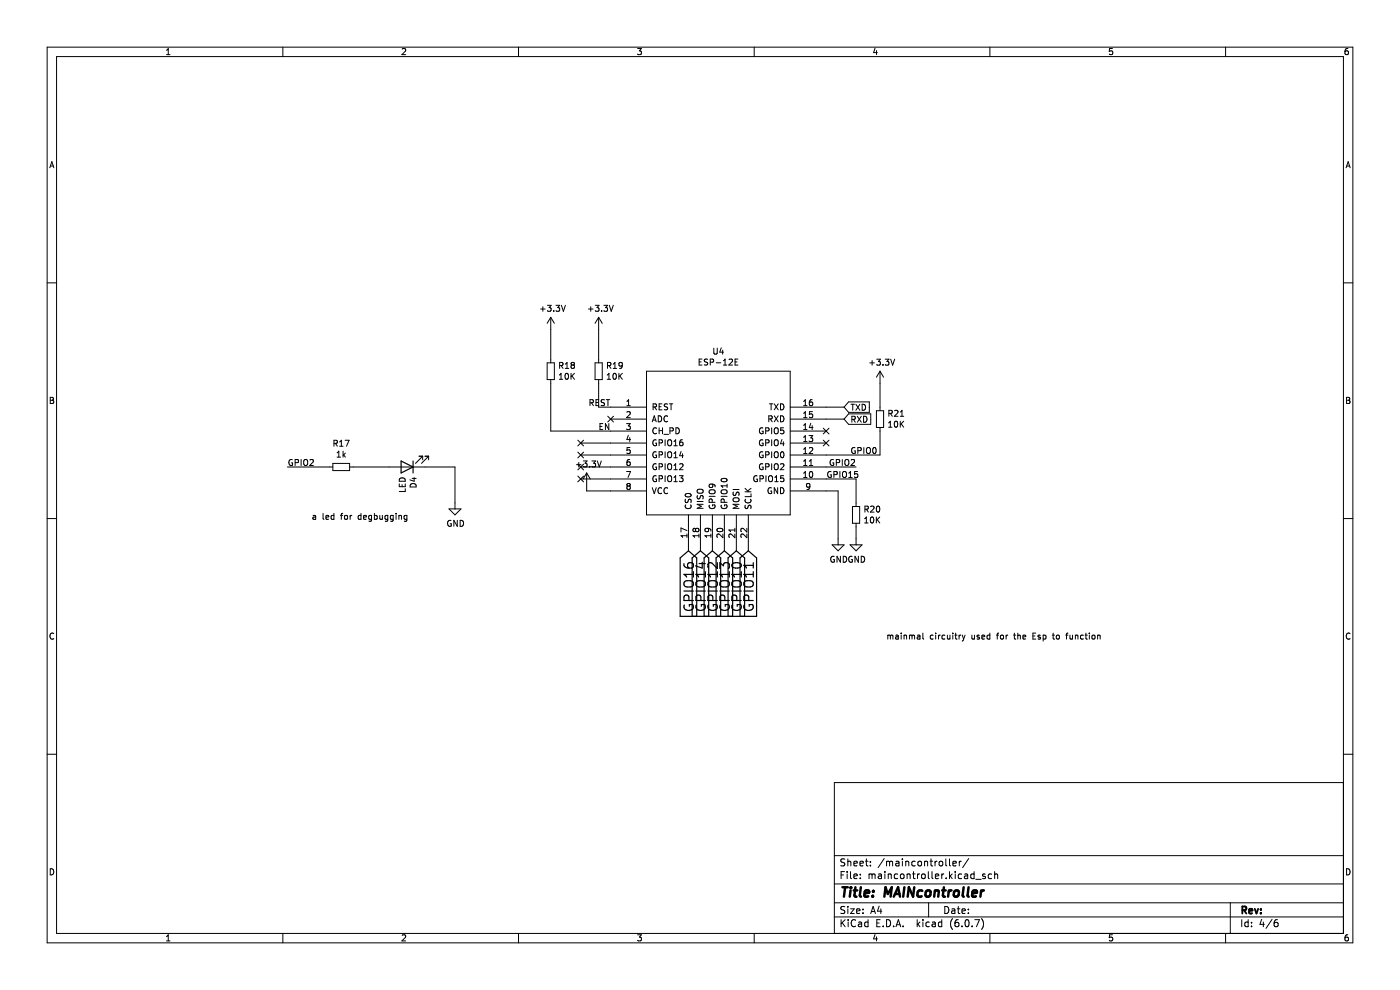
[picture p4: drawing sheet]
(kicad_sch (version 20211123) (generator eeschema)

 (paper "A4")

 (title_block
  (title "MAINcontroller "))

 (lib_symbols
  (symbol "Device:LED" (pin_numbers hide) (pin_names (offset 1.016) hide) (in_bom yes) (on_board yes)
   (property "Reference" "D" (id 0) (at 0 2.54 0) (effects (font (size 1.27 1.27))))
   (property "Value" "LED" (id 1) (at 0 -2.54 0) (effects (font (size 1.27 1.27))))
   (property "Footprint" "" (id 2) (at 0 0 0) (effects (font (size 1.27 1.27)) hide))
   (property "Datasheet" "~" (id 3) (at 0 0 0) (effects (font (size 1.27 1.27)) hide))
   (symbol "LED_0_1"
    (polyline (pts (xy -1.27 -1.27) (xy -1.27 1.27)) (stroke (width 0.254) (type default) (color 0 0 0 0)) (fill (type none)))
    (polyline (pts (xy -1.27 0) (xy 1.27 0)) (stroke (width 0) (type default) (color 0 0 0 0)) (fill (type none)))
    (polyline (pts (xy 1.27 -1.27) (xy 1.27 1.27) (xy -1.27 0) (xy 1.27 -1.27)) (stroke (width 0.254) (type default) (color 0 0 0 0)) (fill (type none)))
    (polyline (pts (xy -3.048 -0.762) (xy -4.572 -2.286) (xy -3.81 -2.286) (xy -4.572 -2.286) (xy -4.572 -1.524)) (stroke (width 0) (type default) (color 0 0 0 0)) (fill (type none)))
    (polyline (pts (xy -1.778 -0.762) (xy -3.302 -2.286) (xy -2.54 -2.286) (xy -3.302 -2.286) (xy -3.302 -1.524)) (stroke (width 0) (type default) (color 0 0 0 0)) (fill (type none))))
   (symbol "LED_1_1"
    (pin passive line (at -3.81 0 0) (length 2.54) (name "K" (effects (font (size 1.27 1.27)))) (number "1" (effects (font (size 1.27 1.27)))))
    (pin passive line (at 3.81 0 180) (length 2.54) (name "A" (effects (font (size 1.27 1.27)))) (number "2" (effects (font (size 1.27 1.27)))))))
  (symbol "Device:R_Small" (pin_numbers hide) (pin_names (offset 0.254) hide) (in_bom yes) (on_board yes)
   (property "Reference" "R" (id 0) (at 0.762 0.508 0) (effects (font (size 1.27 1.27)) (justify left)))
   (property "Value" "R_Small" (id 1) (at 0.762 -1.016 0) (effects (font (size 1.27 1.27)) (justify left)))
   (property "Footprint" "" (id 2) (at 0 0 0) (effects (font (size 1.27 1.27)) hide))
   (property "Datasheet" "~" (id 3) (at 0 0 0) (effects (font (size 1.27 1.27)) hide))
   (symbol "R_Small_0_1"
    (rectangle (start -0.762 1.778) (end 0.762 -1.778) (stroke (width 0.2032) (type default) (color 0 0 0 0)) (fill (type none))))
   (symbol "R_Small_1_1"
    (pin passive line (at 0 2.54 270) (length 0.762) (name "~" (effects (font (size 1.27 1.27)))) (number "1" (effects (font (size 1.27 1.27)))))
    (pin passive line (at 0 -2.54 90) (length 0.762) (name "~" (effects (font (size 1.27 1.27)))) (number "2" (effects (font (size 1.27 1.27)))))))
  (symbol "iot-master-rescue:+3.3V-power" (power) (pin_names (offset 0)) (in_bom yes) (on_board yes)
   (property "Reference" "#PWR" (id 0) (at 0 -3.81 0) (effects (font (size 1.27 1.27)) hide))
   (property "Value" "+3.3V-power" (id 1) (at 0 3.556 0) (effects (font (size 1.27 1.27))))
   (property "Footprint" "" (id 2) (at 0 0 0) (effects (font (size 1.27 1.27)) hide))
   (property "Datasheet" "" (id 3) (at 0 0 0) (effects (font (size 1.27 1.27)) hide))
   (symbol "+3.3V-power_0_1"
    (polyline (pts (xy -0.762 1.27) (xy 0 2.54)) (stroke (width 0) (type default) (color 0 0 0 0)) (fill (type none)))
    (polyline (pts (xy 0 0) (xy 0 2.54)) (stroke (width 0) (type default) (color 0 0 0 0)) (fill (type none)))
    (polyline (pts (xy 0 2.54) (xy 0.762 1.27)) (stroke (width 0) (type default) (color 0 0 0 0)) (fill (type none))))
   (symbol "+3.3V-power_1_1"
    (pin power_in line (at 0 0 90) (length 0) hide (name "+3V3" (effects (font (size 1.27 1.27)))) (number "1" (effects (font (size 1.27 1.27)))))))
  (symbol "iot-master-rescue:ESP-12E-ESP8266" (pin_names (offset 1.016)) (in_bom yes) (on_board yes)
   (property "Reference" "U" (id 0) (at 0 -2.54 0) (effects (font (size 1.27 1.27))))
   (property "Value" "ESP-12E-ESP8266" (id 1) (at 0 2.54 0) (effects (font (size 1.27 1.27))))
   (property "Footprint" "" (id 2) (at 0 0 0) (effects (font (size 1.27 1.27)) hide))
   (property "Datasheet" "" (id 3) (at 0 0 0) (effects (font (size 1.27 1.27)) hide))
   (symbol "ESP-12E-ESP8266_1_0"
    (rectangle (start -15.24 -15.24) (end 15.24 15.24) (stroke (width 0) (type default) (color 0 0 0 0)) (fill (type none))))
   (symbol "ESP-12E-ESP8266_1_1"
    (pin input line (at -22.86 7.62 0) (length 7.62) (name "REST" (effects (font (size 1.27 1.27)))) (number "1" (effects (font (size 1.27 1.27)))))
    (pin bidirectional line (at 22.86 -7.62 180) (length 7.62) (name "GPIO15" (effects (font (size 1.27 1.27)))) (number "10" (effects (font (size 1.27 1.27)))))
    (pin bidirectional line (at 22.86 -5.08 180) (length 7.62) (name "GPIO2" (effects (font (size 1.27 1.27)))) (number "11" (effects (font (size 1.27 1.27)))))
    (pin bidirectional line (at 22.86 -2.54 180) (length 7.62) (name "GPIO0" (effects (font (size 1.27 1.27)))) (number "12" (effects (font (size 1.27 1.27)))))
    (pin bidirectional line (at 22.86 0 180) (length 7.62) (name "GPIO4" (effects (font (size 1.27 1.27)))) (number "13" (effects (font (size 1.27 1.27)))))
    (pin bidirectional line (at 22.86 2.54 180) (length 7.62) (name "GPIO5" (effects (font (size 1.27 1.27)))) (number "14" (effects (font (size 1.27 1.27)))))
    (pin input line (at 22.86 5.08 180) (length 7.62) (name "RXD" (effects (font (size 1.27 1.27)))) (number "15" (effects (font (size 1.27 1.27)))))
    (pin output line (at 22.86 7.62 180) (length 7.62) (name "TXD" (effects (font (size 1.27 1.27)))) (number "16" (effects (font (size 1.27 1.27)))))
    (pin bidirectional line (at -6.35 -22.86 90) (length 7.62) (name "CS0" (effects (font (size 1.27 1.27)))) (number "17" (effects (font (size 1.27 1.27)))))
    (pin bidirectional line (at -3.81 -22.86 90) (length 7.62) (name "MISO" (effects (font (size 1.27 1.27)))) (number "18" (effects (font (size 1.27 1.27)))))
    (pin bidirectional line (at -1.27 -22.86 90) (length 7.62) (name "GPIO9" (effects (font (size 1.27 1.27)))) (number "19" (effects (font (size 1.27 1.27)))))
    (pin passive line (at -22.86 5.08 0) (length 7.62) (name "ADC" (effects (font (size 1.27 1.27)))) (number "2" (effects (font (size 1.27 1.27)))))
    (pin bidirectional line (at 1.27 -22.86 90) (length 7.62) (name "GPIO10" (effects (font (size 1.27 1.27)))) (number "20" (effects (font (size 1.27 1.27)))))
    (pin bidirectional line (at 3.81 -22.86 90) (length 7.62) (name "MOSI" (effects (font (size 1.27 1.27)))) (number "21" (effects (font (size 1.27 1.27)))))
    (pin bidirectional line (at 6.35 -22.86 90) (length 7.62) (name "SCLK" (effects (font (size 1.27 1.27)))) (number "22" (effects (font (size 1.27 1.27)))))
    (pin input line (at -22.86 2.54 0) (length 7.62) (name "CH_PD" (effects (font (size 1.27 1.27)))) (number "3" (effects (font (size 1.27 1.27)))))
    (pin bidirectional line (at -22.86 0 0) (length 7.62) (name "GPIO16" (effects (font (size 1.27 1.27)))) (number "4" (effects (font (size 1.27 1.27)))))
    (pin bidirectional line (at -22.86 -2.54 0) (length 7.62) (name "GPIO14" (effects (font (size 1.27 1.27)))) (number "5" (effects (font (size 1.27 1.27)))))
    (pin bidirectional line (at -22.86 -5.08 0) (length 7.62) (name "GPIO12" (effects (font (size 1.27 1.27)))) (number "6" (effects (font (size 1.27 1.27)))))
    (pin bidirectional line (at -22.86 -7.62 0) (length 7.62) (name "GPIO13" (effects (font (size 1.27 1.27)))) (number "7" (effects (font (size 1.27 1.27)))))
    (pin power_in line (at -22.86 -10.16 0) (length 7.62) (name "VCC" (effects (font (size 1.27 1.27)))) (number "8" (effects (font (size 1.27 1.27)))))
    (pin power_in line (at 22.86 -10.16 180) (length 7.62) (name "GND" (effects (font (size 1.27 1.27)))) (number "9" (effects (font (size 1.27 1.27)))))))
  (symbol "power:GND" (power) (pin_names (offset 0)) (in_bom yes) (on_board yes)
   (property "Reference" "#PWR" (id 0) (at 0 -6.35 0) (effects (font (size 1.27 1.27)) hide))
   (property "Value" "GND" (id 1) (at 0 -3.81 0) (effects (font (size 1.27 1.27))))
   (property "Footprint" "" (id 2) (at 0 0 0) (effects (font (size 1.27 1.27)) hide))
   (property "Datasheet" "" (id 3) (at 0 0 0) (effects (font (size 1.27 1.27)) hide))
   (symbol "GND_0_1"
    (polyline (pts (xy 0 0) (xy 0 -1.27) (xy 1.27 -1.27) (xy 0 -2.54) (xy -1.27 -1.27) (xy 0 -1.27)) (stroke (width 0) (type default) (color 0 0 0 0)) (fill (type none))))
   (symbol "GND_1_1"
    (pin power_in line (at 0 0 270) (length 0) hide (name "GND" (effects (font (size 1.27 1.27)))) (number "1" (effects (font (size 1.27 1.27))))))))


 (no_connect (at 175.26 91.44))
 (no_connect (at 175.26 93.98))
 (no_connect (at 123.19 99.06))
 (no_connect (at 123.19 101.6))
 (no_connect (at 123.19 93.98))
 (no_connect (at 123.19 96.52))
 (no_connect (at 129.54 88.9))

 (wire (pts (xy 186.69 96.52) (xy 186.69 91.44)) (stroke (width 0) (type default) (color 0 0 0 0)))
 (wire (pts (xy 175.26 88.9) (xy 179.07 88.9)) (stroke (width 0) (type default) (color 0 0 0 0)))
 (wire (pts (xy 60.96 99.06) (xy 69.85 99.06)) (stroke (width 0) (type default) (color 0 0 0 0)))
 (wire (pts (xy 127 69.85) (xy 127 76.2)) (stroke (width 0) (type default) (color 0 0 0 0)))
 (wire (pts (xy 181.61 111.76) (xy 181.61 114.3)) (stroke (width 0) (type default) (color 0 0 0 0)))
 (wire (pts (xy 181.61 101.6) (xy 181.61 106.68)) (stroke (width 0) (type default) (color 0 0 0 0)))
 (wire (pts (xy 177.8 104.14) (xy 177.8 114.3)) (stroke (width 0) (type default) (color 0 0 0 0)))
 (wire (pts (xy 129.54 99.06) (xy 123.19 99.06)) (stroke (width 0) (type default) (color 0 0 0 0)))
 (wire (pts (xy 96.52 99.06) (xy 96.52 106.68)) (stroke (width 0) (type default) (color 0 0 0 0)))
 (wire (pts (xy 116.84 76.2) (xy 116.84 69.85)) (stroke (width 0) (type default) (color 0 0 0 0)))
 (wire (pts (xy 175.26 99.06) (xy 181.61 99.06)) (stroke (width 0) (type default) (color 0 0 0 0)))
 (wire (pts (xy 123.19 101.6) (xy 129.54 101.6)) (stroke (width 0) (type default) (color 0 0 0 0)))
 (wire (pts (xy 74.93 99.06) (xy 82.55 99.06)) (stroke (width 0) (type default) (color 0 0 0 0)))
 (wire (pts (xy 175.26 96.52) (xy 186.69 96.52)) (stroke (width 0) (type default) (color 0 0 0 0)))
 (wire (pts (xy 124.46 104.14) (xy 124.46 102.87)) (stroke (width 0) (type default) (color 0 0 0 0)))
 (wire (pts (xy 129.54 91.44) (xy 116.84 91.44)) (stroke (width 0) (type default) (color 0 0 0 0)))
 (wire (pts (xy 186.69 86.36) (xy 186.69 81.28)) (stroke (width 0) (type default) (color 0 0 0 0)))
 (wire (pts (xy 90.17 99.06) (xy 96.52 99.06)) (stroke (width 0) (type default) (color 0 0 0 0)))
 (wire (pts (xy 175.26 104.14) (xy 177.8 104.14)) (stroke (width 0) (type default) (color 0 0 0 0)))
 (wire (pts (xy 175.26 86.36) (xy 179.07 86.36)) (stroke (width 0) (type default) (color 0 0 0 0)))
 (wire (pts (xy 129.54 86.36) (xy 127 86.36)) (stroke (width 0) (type default) (color 0 0 0 0)))
 (wire (pts (xy 129.54 96.52) (xy 123.19 96.52)) (stroke (width 0) (type default) (color 0 0 0 0)))
 (wire (pts (xy 129.54 93.98) (xy 123.19 93.98)) (stroke (width 0) (type default) (color 0 0 0 0)))
 (wire (pts (xy 129.54 104.14) (xy 124.46 104.14)) (stroke (width 0) (type default) (color 0 0 0 0)))
 (wire (pts (xy 127 86.36) (xy 127 81.28)) (stroke (width 0) (type default) (color 0 0 0 0)))
 (wire (pts (xy 175.26 101.6) (xy 181.61 101.6)) (stroke (width 0) (type default) (color 0 0 0 0)))
 (wire (pts (xy 116.84 91.44) (xy 116.84 81.28)) (stroke (width 0) (type default) (color 0 0 0 0)))

 (text "a led for degbugging" (at 66.04 110.49 0) (effects (font (size 1.27 1.27)) (justify left bottom)))
 (text "mainmal circuitry used for the Esp to function\n" (at 187.96 135.89 0) (effects (font (size 1.27 1.27)) (justify left bottom)))

 (label "GPIO2" (at 60.96 99.06 0) (effects (font (size 1.27 1.27)) (justify left bottom)))
 (label "GPIO0" (at 180.34 96.52 0) (effects (font (size 1.27 1.27)) (justify left bottom)))
 (label "GPIO15" (at 175.26 101.6 0) (effects (font (size 1.27 1.27)) (justify left bottom)))
 (label "REST" (at 129.54 86.36 180) (effects (font (size 1.27 1.27)) (justify right bottom)))
 (label "EN" (at 129.54 91.44 180) (effects (font (size 1.27 1.27)) (justify right bottom)))
 (label "GPIO2" (at 181.61 99.06 180) (effects (font (size 1.27 1.27)) (justify right bottom)))

 (global_label "GPIO14" (shape input) (at 148.59 116.84 270) (fields_autoplaced) (effects (font (size 2.0066 2.0066)) (justify right))
  (property "Intersheet References" "${INTERSHEET_REFS}" (id 0) (at 0 0 0) (effects (font (size 1.27 1.27)) hide)))
 (global_label "GPIO12" (shape input) (at 151.13 116.84 270) (fields_autoplaced) (effects (font (size 2.0066 2.0066)) (justify right))
  (property "Intersheet References" "${INTERSHEET_REFS}" (id 0) (at 0 0 0) (effects (font (size 1.27 1.27)) hide)))
 (global_label "GPIO10" (shape input) (at 156.21 116.84 270) (fields_autoplaced) (effects (font (size 2.0066 2.0066)) (justify right))
  (property "Intersheet References" "${INTERSHEET_REFS}" (id 0) (at 0 0 0) (effects (font (size 1.27 1.27)) hide)))
 (global_label "GPIO13" (shape input) (at 153.67 116.84 270) (fields_autoplaced) (effects (font (size 2.0066 2.0066)) (justify right))
  (property "Intersheet References" "${INTERSHEET_REFS}" (id 0) (at 0 0 0) (effects (font (size 1.27 1.27)) hide)))
 (global_label "TXD" (shape input) (at 179.07 86.36 0) (fields_autoplaced) (effects (font (size 1.27 1.27)) (justify left))
  (property "Intersheet References" "${INTERSHEET_REFS}" (id 0) (at 0 0 0) (effects (font (size 1.27 1.27)) hide)))
 (global_label "GPIO11" (shape input) (at 158.75 116.84 270) (fields_autoplaced) (effects (font (size 2.0066 2.0066)) (justify right))
  (property "Intersheet References" "${INTERSHEET_REFS}" (id 0) (at 0 0 0) (effects (font (size 1.27 1.27)) hide)))
 (global_label "GPIO16" (shape input) (at 146.05 116.84 270) (fields_autoplaced) (effects (font (size 2.0066 2.0066)) (justify right))
  (property "Intersheet References" "${INTERSHEET_REFS}" (id 0) (at 0 0 0) (effects (font (size 1.27 1.27)) hide)))
 (global_label "RXD" (shape input) (at 179.07 88.9 0) (fields_autoplaced) (effects (font (size 1.27 1.27)) (justify left))
  (property "Intersheet References" "${INTERSHEET_REFS}" (id 0) (at 0 0 0) (effects (font (size 1.27 1.27)) hide)))

 (symbol (lib_id "iot-master-rescue:+3.3V-power") (at 124.46 102.87 0) (unit 1) (in_bom yes) (on_board yes)
  (property "Reference" "#PWR0130" (id 0) (at 124.46 106.68 0) (effects (font (size 1.27 1.27)) hide))
  (property "Value" "+3.3V" (id 1) (at 124.841 98.4758 0))
  (property "Footprint" "" (id 2) (at 124.46 102.87 0) (effects (font (size 1.27 1.27)) hide))
  (property "Datasheet" "" (id 3) (at 124.46 102.87 0) (effects (font (size 1.27 1.27)) hide)) (pin "1"))

 (symbol (lib_id "power:GND") (at 177.8 114.3 0) (unit 1) (in_bom yes) (on_board yes)
  (property "Reference" "#PWR0128" (id 0) (at 177.8 120.65 0) (effects (font (size 1.27 1.27)) hide))
  (property "Value" "GND" (id 1) (at 177.927 118.6942 0))
  (property "Footprint" "" (id 2) (at 177.8 114.3 0) (effects (font (size 1.27 1.27)) hide))
  (property "Datasheet" "" (id 3) (at 177.8 114.3 0) (effects (font (size 1.27 1.27)) hide)) (pin "1"))

 (symbol (lib_id "iot-master-rescue:ESP-12E-ESP8266") (at 152.4 93.98 0) (unit 1) (in_bom yes) (on_board yes)
  (property "Reference" "U4" (id 0) (at 152.4 74.549 0))
  (property "Value" "ESP-12E" (id 1) (at 152.4 76.8604 0))
  (property "Footprint" "ESP8266:ESP-12E" (id 2) (at 152.4 93.98 0) (effects (font (size 1.27 1.27)) hide))
  (property "Datasheet" "http://l0l.org.uk/2014/12/esp8266-modules-hardware-guide-gotta-catch-em-all/" (id 3) (at 152.4 93.98 0) (effects (font (size 1.27 1.27)) hide)) (pin "1") (pin "10") (pin "11") (pin "12") (pin "13") (pin "14") (pin "15") (pin "16") (pin "17") (pin "18") (pin "19") (pin "2") (pin "20") (pin "21") (pin "22") (pin "3") (pin "4") (pin "5") (pin "6") (pin "7") (pin "8") (pin "9"))

 (symbol (lib_id "Device:R_Small") (at 127 78.74 0) (unit 1) (in_bom yes) (on_board yes)
  (property "Reference" "R19" (id 0) (at 128.4986 77.5716 0) (effects (font (size 1.27 1.27)) (justify left)))
  (property "Value" "10K" (id 1) (at 128.4986 79.883 0) (effects (font (size 1.27 1.27)) (justify left)))
  (property "Footprint" "Resistor_SMD:R_0805_2012Metric_Pad1.15x1.40mm_HandSolder" (id 2) (at 127 78.74 0) (effects (font (size 1.27 1.27)) hide))
  (property "Datasheet" "~" (id 3) (at 127 78.74 0) (effects (font (size 1.27 1.27)) hide)) (pin "1") (pin "2"))

 (symbol (lib_id "Device:R_Small") (at 116.84 78.74 0) (unit 1) (in_bom yes) (on_board yes)
  (property "Reference" "R18" (id 0) (at 118.3386 77.5716 0) (effects (font (size 1.27 1.27)) (justify left)))
  (property "Value" "10K" (id 1) (at 118.3386 79.883 0) (effects (font (size 1.27 1.27)) (justify left)))
  (property "Footprint" "Resistor_SMD:R_0805_2012Metric_Pad1.15x1.40mm_HandSolder" (id 2) (at 116.84 78.74 0) (effects (font (size 1.27 1.27)) hide))
  (property "Datasheet" "~" (id 3) (at 116.84 78.74 0) (effects (font (size 1.27 1.27)) hide)) (pin "1") (pin "2"))

 (symbol (lib_id "Device:R_Small") (at 181.61 109.22 0) (unit 1) (in_bom yes) (on_board yes)
  (property "Reference" "R20" (id 0) (at 183.1086 108.0516 0) (effects (font (size 1.27 1.27)) (justify left)))
  (property "Value" "10K" (id 1) (at 183.1086 110.363 0) (effects (font (size 1.27 1.27)) (justify left)))
  (property "Footprint" "Resistor_SMD:R_0805_2012Metric_Pad1.15x1.40mm_HandSolder" (id 2) (at 181.61 109.22 0) (effects (font (size 1.27 1.27)) hide))
  (property "Datasheet" "~" (id 3) (at 181.61 109.22 0) (effects (font (size 1.27 1.27)) hide)) (pin "1") (pin "2"))

 (symbol (lib_id "Device:R_Small") (at 186.69 88.9 0) (unit 1) (in_bom yes) (on_board yes)
  (property "Reference" "R21" (id 0) (at 188.1886 87.7316 0) (effects (font (size 1.27 1.27)) (justify left)))
  (property "Value" "10K" (id 1) (at 188.1886 90.043 0) (effects (font (size 1.27 1.27)) (justify left)))
  (property "Footprint" "Resistor_SMD:R_0805_2012Metric_Pad1.15x1.40mm_HandSolder" (id 2) (at 186.69 88.9 0) (effects (font (size 1.27 1.27)) hide))
  (property "Datasheet" "~" (id 3) (at 186.69 88.9 0) (effects (font (size 1.27 1.27)) hide)) (pin "1") (pin "2"))

 (symbol (lib_id "power:GND") (at 181.61 114.3 0) (unit 1) (in_bom yes) (on_board yes)
  (property "Reference" "#PWR0129" (id 0) (at 181.61 120.65 0) (effects (font (size 1.27 1.27)) hide))
  (property "Value" "GND" (id 1) (at 181.737 118.6942 0))
  (property "Footprint" "" (id 2) (at 181.61 114.3 0) (effects (font (size 1.27 1.27)) hide))
  (property "Datasheet" "" (id 3) (at 181.61 114.3 0) (effects (font (size 1.27 1.27)) hide)) (pin "1"))

 (symbol (lib_id "Device:LED") (at 86.36 99.06 180) (unit 1) (in_bom yes) (on_board yes)
  (property "Reference" "D4" (id 0) (at 87.7062 101.0412 90) (effects (font (size 1.27 1.27)) (justify left)))
  (property "Value" "LED" (id 1) (at 85.3948 101.0412 90) (effects (font (size 1.27 1.27)) (justify left)))
  (property "Footprint" "LED_SMD:LED_1206_3216Metric_Pad1.42x1.75mm_HandSolder" (id 2) (at 86.36 99.06 0) (effects (font (size 1.27 1.27)) hide))
  (property "Datasheet" "~" (id 3) (at 86.36 99.06 0) (effects (font (size 1.27 1.27)) hide)) (pin "1") (pin "2"))

 (symbol (lib_id "Device:R_Small") (at 72.39 99.06 270) (unit 1) (in_bom yes) (on_board yes)
  (property "Reference" "R17" (id 0) (at 72.39 94.0816 90))
  (property "Value" "1k" (id 1) (at 72.39 96.393 90))
  (property "Footprint" "Resistor_SMD:R_0805_2012Metric_Pad1.15x1.40mm_HandSolder" (id 2) (at 72.39 99.06 0) (effects (font (size 1.27 1.27)) hide))
  (property "Datasheet" "~" (id 3) (at 72.39 99.06 0) (effects (font (size 1.27 1.27)) hide)) (pin "1") (pin "2"))

 (symbol (lib_id "power:GND") (at 96.52 106.68 0) (unit 1) (in_bom yes) (on_board yes)
  (property "Reference" "#PWR0131" (id 0) (at 96.52 113.03 0) (effects (font (size 1.27 1.27)) hide))
  (property "Value" "GND" (id 1) (at 96.647 111.0742 0))
  (property "Footprint" "" (id 2) (at 96.52 106.68 0) (effects (font (size 1.27 1.27)) hide))
  (property "Datasheet" "" (id 3) (at 96.52 106.68 0) (effects (font (size 1.27 1.27)) hide)) (pin "1"))

 (symbol (lib_id "iot-master-rescue:+3.3V-power") (at 186.69 81.28 0) (unit 1) (in_bom yes) (on_board yes)
  (property "Reference" "#PWR0132" (id 0) (at 186.69 85.09 0) (effects (font (size 1.27 1.27)) hide))
  (property "Value" "+3.3V" (id 1) (at 187.071 76.8858 0))
  (property "Footprint" "" (id 2) (at 186.69 81.28 0) (effects (font (size 1.27 1.27)) hide))
  (property "Datasheet" "" (id 3) (at 186.69 81.28 0) (effects (font (size 1.27 1.27)) hide)) (pin "1"))

 (symbol (lib_id "iot-master-rescue:+3.3V-power") (at 127 69.85 0) (unit 1) (in_bom yes) (on_board yes)
  (property "Reference" "#PWR0133" (id 0) (at 127 73.66 0) (effects (font (size 1.27 1.27)) hide))
  (property "Value" "+3.3V" (id 1) (at 127.381 65.4558 0))
  (property "Footprint" "" (id 2) (at 127 69.85 0) (effects (font (size 1.27 1.27)) hide))
  (property "Datasheet" "" (id 3) (at 127 69.85 0) (effects (font (size 1.27 1.27)) hide)) (pin "1"))

 (symbol (lib_id "iot-master-rescue:+3.3V-power") (at 116.84 69.85 0) (unit 1) (in_bom yes) (on_board yes)
  (property "Reference" "#PWR0134" (id 0) (at 116.84 73.66 0) (effects (font (size 1.27 1.27)) hide))
  (property "Value" "+3.3V" (id 1) (at 117.221 65.4558 0))
  (property "Footprint" "" (id 2) (at 116.84 69.85 0) (effects (font (size 1.27 1.27)) hide))
  (property "Datasheet" "" (id 3) (at 116.84 69.85 0) (effects (font (size 1.27 1.27)) hide)) (pin "1")))
